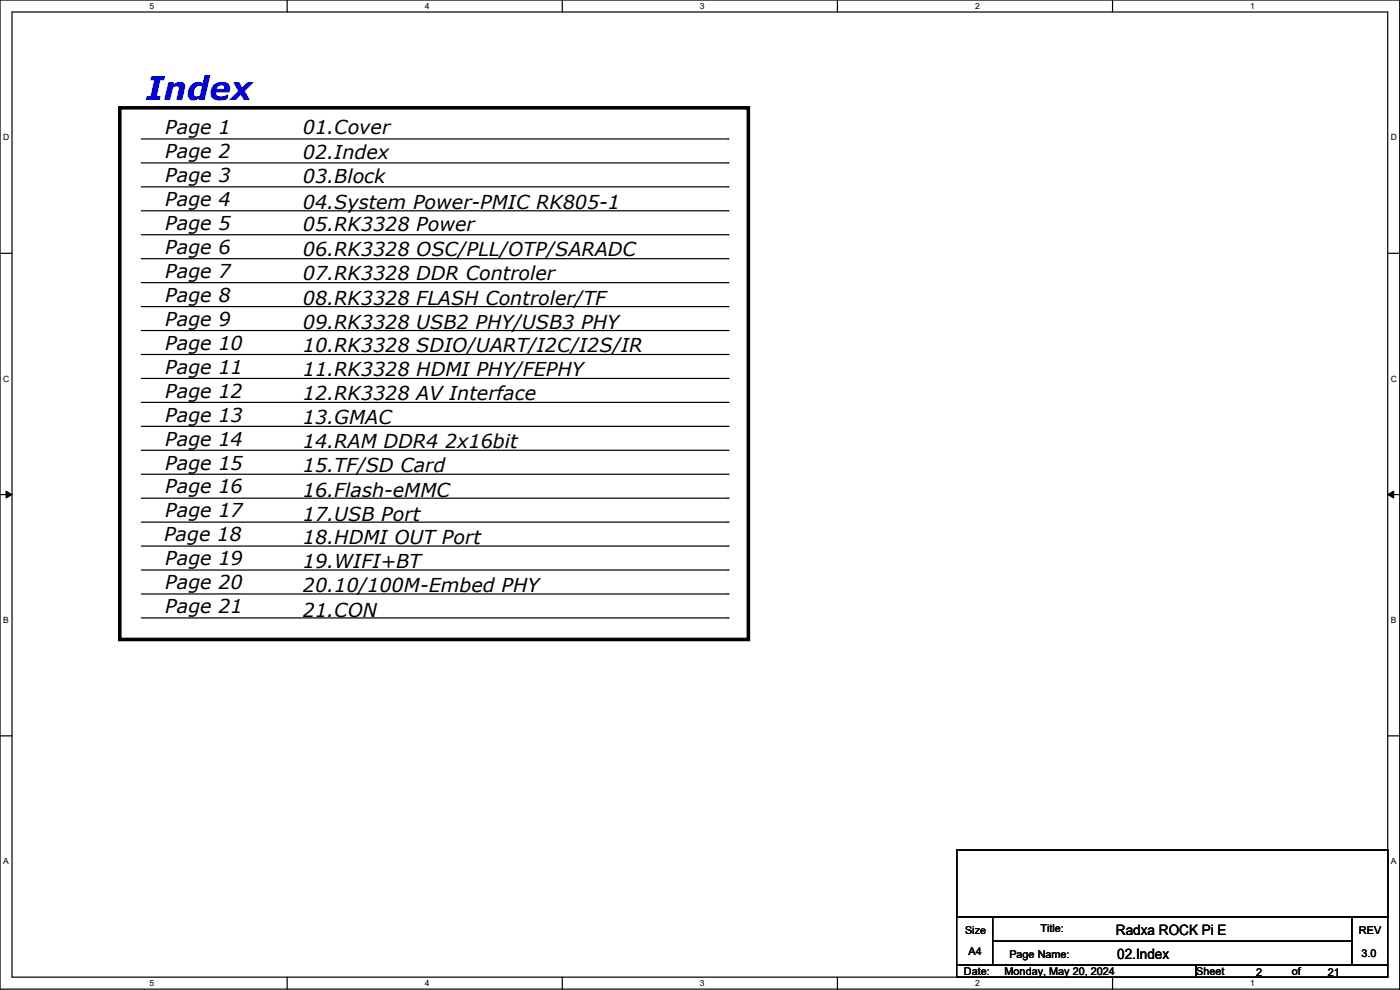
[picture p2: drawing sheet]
<svg xmlns="http://www.w3.org/2000/svg" width="594mm" height="420mm" viewBox="0 0 594 420" stroke-linecap="round" stroke-linejoin="round" font-family="sans-serif">
<path d="M0 0h593.9v419.6h-593.9zM5.1 5.1h583.7v409.4h-583.7z" fill="none" stroke="#000" stroke-width=".51"/>
<g fill="#fff">
<path d="M63.5 .5h2v4.1h-2z"/>
<path d="M63.5 415.1h2v4h-2z"/>
</g>
<path d="M121.8 0v5.1M121.8 414.5v5.1" fill="none" stroke="#000" stroke-width=".51"/>
<g fill="#fff">
<path d="M180.2 .5h2v4.1h-2z"/>
<path d="M180.2 415.1h2v4h-2z"/>
</g>
<path d="M238.6 0v5.1M238.6 414.5v5.1" fill="none" stroke="#000" stroke-width=".51"/>
<g fill="#fff">
<path d="M296.9 .5h2.1v4.1h-2.1z"/>
<path d="M296.9 415.1h2.1v4h-2.1z"/>
</g>
<path d="M355.3 0v5.1M355.3 414.5v5.1" fill="none" stroke="#000" stroke-width=".51"/>
<g fill="#fff">
<path d="M413.7 .5h2v4.1h-2z"/>
<path d="M413.7 415.1h2v4h-2z"/>
</g>
<path d="M472 0v5.1M472 414.5v5.1" fill="none" stroke="#000" stroke-width=".51"/>
<g fill="#fff">
<path d="M530.4 .5h2v4.1h-2z"/>
<path d="M530.4 415.1h2v4h-2z"/>
<path d="M1.3 56.3h2.6v4h-2.6z"/>
<path d="M590.1 56.3h2.6v4h-2.6z"/>
<path d="M1.3 158.6h2.6v4.1h-2.6z"/>
<path d="M590.1 158.6h2.6v4.1h-2.6z"/>
</g>
<path d="M0 107.5h5.1M588.8 107.5h5.1" fill="none" stroke="#000" stroke-width=".51"/>
<g fill="#fff">
<path d="M1.3 261h2.4v4.1h-2.4z"/>
<path d="M590.1 261h2.4v4.1h-2.4z"/>
</g>
<path d="M0 209.8h5.1M588.8 209.8h5.1" fill="none" stroke="#000" stroke-width=".51"/>
<path d="M2.6 208.3l2.5 1.5-2.5 1.5zM588.8 209.8l2.5-1.5v3z" fill="#000" stroke="#000" stroke-width=".42"/>
<g fill="#fff">
<path d="M1.3 363.4h2.4v4h-2.4z"/>
<path d="M590.1 363.4h2.4v4h-2.4z"/>
</g>
<g fill="none" stroke="#000" stroke-width=".51">
<path d="M60 58.9h248.9M60 69.1h248.9M60 79.3h248.9M60 89.4h248.9M60 99.6h248.9M60 109.7h248.9M60 119.9h248.9M60 130.1h248.9M60 140.2h248.9M60 150.4h248.9M60 160.5h248.9M60 170.7h248.9"/>
<path d="M60 180.9h248.9M60 191h248.9M60 201.2h248.9M60 211.3h248.9M60 231.7h248.9M60 221.5h248.9M60 252h248.9M60 241.8h248.9M60 262.1h248.9M0 312.2h5.1M588.8 312.2h5.1M405.9 360.7h182.9v28.4h-182.9z"/>
<path d="M405.9 389.1h15.3v20.4h-15.3zM421.2 389.1h152.4v10.2h-152.4zM421.2 399.3h152.4v10.2h-152.4zM573.6 389.1h15.2v20.4h-15.2zM405.9 409.5h101.6v5h-101.6zM507.5 409.5h81.3v5h-81.3z"/>
</g>
<g fill="#000">
<circle cx="308.9" cy="58.9" r=".25"/>
<circle cx="308.9" cy="79.3" r=".25"/>
<circle cx="308.9" cy="69.1" r=".25"/>
<circle cx="308.9" cy="89.4" r=".25"/>
<circle cx="308.9" cy="99.6" r=".25"/>
<circle cx="308.9" cy="109.7" r=".25"/>
<circle cx="308.9" cy="119.9" r=".25"/>
<circle cx="308.9" cy="130.1" r=".25"/>
<circle cx="308.9" cy="140.2" r=".25"/>
<circle cx="308.9" cy="150.4" r=".25"/>
<circle cx="308.9" cy="160.5" r=".25"/>
<circle cx="308.9" cy="170.7" r=".25"/>
<circle cx="308.9" cy="180.9" r=".25"/>
<circle cx="308.9" cy="191" r=".25"/>
<circle cx="308.9" cy="201.2" r=".25"/>
<circle cx="308.9" cy="211.3" r=".25"/>
<circle cx="308.9" cy="231.7" r=".25"/>
<circle cx="308.9" cy="221.5" r=".25"/>
<circle cx="308.9" cy="252" r=".25"/>
<circle cx="308.9" cy="241.8" r=".25"/>
<circle cx="308.9" cy="262.1" r=".25"/>
</g>
<path d="M50.8 45.7h266.7v225.6h-266.7z" fill="none" stroke="#000" stroke-width="1.5"/>
<text font-size="13.7" fill="#00f" x="62" y="42.2">Index</text>
<g font-size="8.1">
<text x="70.1" y="57">Page 1</text>
<text x="128.5" y="57">01.Cover</text>
<text x="70.1" y="67.1">Page 2</text>
<text x="128.5" y="67.6">02.Index</text>
<text x="70.1" y="77.3">Page 3</text>
<text x="128.5" y="77.8">03.Block</text>
<text x="70.1" y="87.4">Page 4</text>
<text x="128.5" y="88.5">04.System Power-PMIC RK805-1</text>
<text x="70.1" y="97.6">Page 5</text>
<text x="128.5" y="98.1">05.RK3328 Power</text>
<text x="70.1" y="107.8">Page 6</text>
<text x="128.5" y="108.8">06.RK3328 OSC/PLL/OTP/SARADC</text>
<text x="70.1" y="117.9">Page 7</text>
<text x="128.5" y="118.9">07.RK3328 DDR Controler</text>
<text x="70.1" y="128.1">Page 8</text>
<text x="128.5" y="129.6">08.RK3328 FLASH Controler/TF</text>
<text x="70.1" y="138.2">Page 9</text>
<text x="128.5" y="139.8">09.RK3328 USB2 PHY/USB3 PHY</text>
<text x="70.1" y="148.4">Page 10</text>
<text x="128.5" y="149.4">10.RK3328 SDIO/UART/I2C/I2S/IR</text>
<text x="70.1" y="158.6">Page 11</text>
<text x="128.5" y="159.6">11.RK3328 HDMI PHY/FEPHY</text>
<text x="70.1" y="168.7">Page 12</text>
<text x="128.5" y="169.7">12.RK3328 AV Interface</text>
<text x="70.1" y="178.9">Page 13</text>
<text x="128.5" y="179.9">13.GMAC</text>
<text x="70.1" y="189">Page 14</text>
<text x="128.5" y="190.1">14.RAM DDR4 2x16bit</text>
<text x="70.1" y="199.2">Page 15</text>
<text x="128.5" y="200.2">15.TF/SD Card</text>
<text x="70.1" y="209.4">Page 16</text>
<text x="128.5" y="210.9">16.Flash-eMMC</text>
<text x="70.1" y="219.5">Page 17</text>
<text x="128.5" y="221">17.USB Port</text>
<text x="69.6" y="229.7">Page 18</text>
<text x="128.5" y="230.7">18.HDMI OUT Port</text>
<text x="70.1" y="239.8">Page 19</text>
<text x="128.5" y="240.9">19.WIFI+BT</text>
<text x="70.1" y="250">Page 20</text>
<text x="128.5" y="251">20.10/100M-Embed PHY</text>
<text x="70.1" y="260.2">Page 21</text>
<text x="128.5" y="261.7">21.CON</text>
</g>
<g font-size="6.1">
<text x="473.5" y="396.7">Radxa ROCK Pi E</text>
<text x="474" y="406.9">02.Index</text>
</g>
<g font-size="4.6">
<text x="441.5" y="395.3">Title:</text>
<text x="409.5" y="396.3">Size</text>
<text x="576.6" y="396.3">REV</text>
<text x="411" y="404.9">A4</text>
<text x="428.3" y="406.5">Page Name:</text>
<text x="577.6" y="406">3.0</text>
<text x="409" y="413.6">Date:</text>
<text x="426.2" y="413.6">Monday, May 20, 2024</text>
<text x="507.5" y="413.6">Sheet</text>
<text x="548.1" y="413.6">of</text>
<text x="532.9" y="414.1">2</text>
<text x="563.4" y="414.1">21</text>
</g>
<g font-size="3.6">
<text x="63.5" y="3.8">5</text>
<text x="180.2" y="3.8">4</text>
<text x="296.9" y="3.8">3</text>
<text x="413.7" y="3.8">2</text>
<text x="530.4" y="3.8">1</text>
<text x="1.3" y="59.5">D</text>
<text x="590.1" y="59.5">D</text>
<text x="1.3" y="161.9">C</text>
<text x="590.1" y="161.9">C</text>
<text x="1.3" y="264.3">B</text>
<text x="590.1" y="264.3">B</text>
<text x="1.3" y="366.6">A</text>
<text x="590.1" y="366.6">A</text>
<text x="63.5" y="418.3">5</text>
<text x="180.2" y="418.3">4</text>
<text x="296.9" y="418.3">3</text>
<text x="413.7" y="418.3">2</text>
<text x="530.4" y="418.3">1</text>
</g>
</svg>
